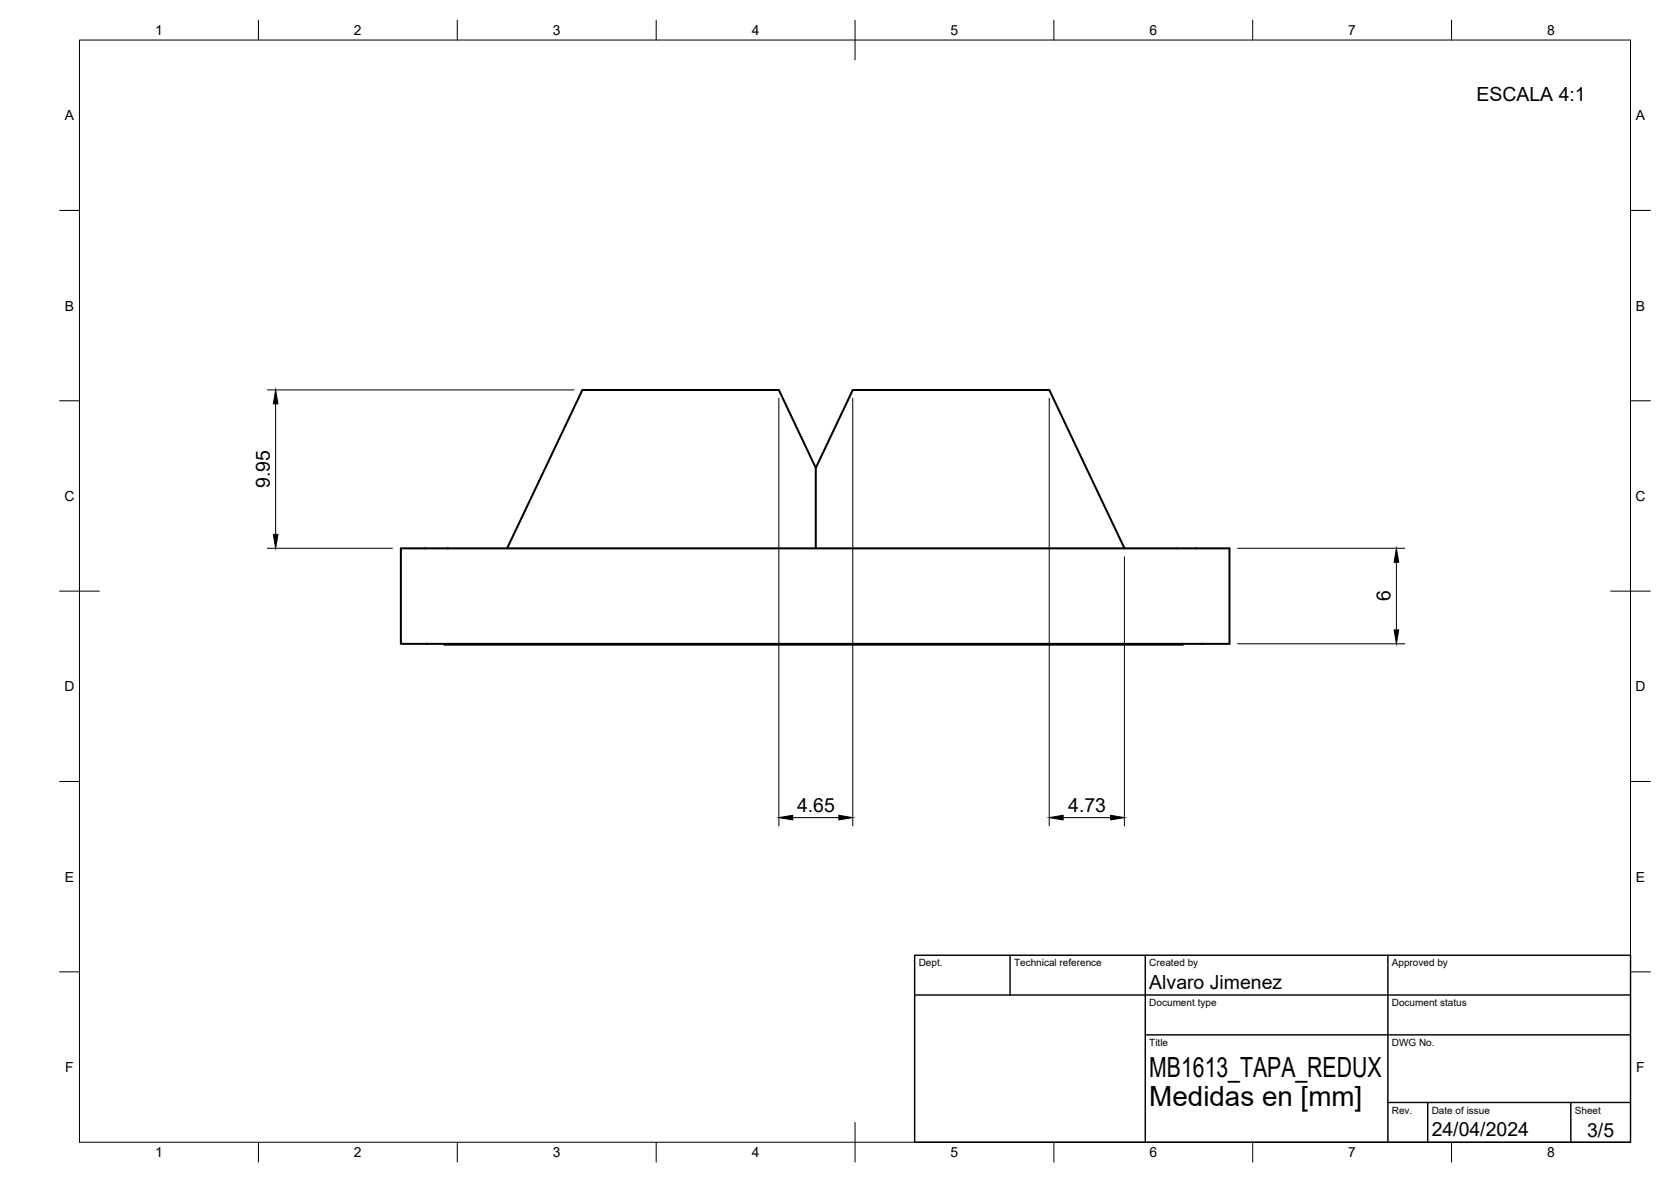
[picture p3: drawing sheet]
<svg xmlns="http://www.w3.org/2000/svg" width="420mm" height="297mm" viewBox="0 0 420 297" stroke-linecap="round" stroke-linejoin="round" font-family="sans-serif">
<!-- layer: Visible -->
<path d="M239.1 98h.1M205.1 117.6v20.2M100.8 137.8h208.3v24h-208.3zM127.5 137.8l18.9-39.8h49.4l9.3 19.6 9.3-19.6h49.4l18.9 39.8M296 137.8h.1M111.8 161.8v.2h185.6v-.2" fill="none" stroke="#000" stroke-width=".51"/>
<g fill="#000">
<circle cx="218.8" cy="98" r=".25"/>
<circle cx="219.3" cy="98" r=".25"/>
<circle cx="220.2" cy="98" r=".25"/>
<circle cx="221.3" cy="98" r=".25"/>
<circle cx="222.8" cy="98" r=".25"/>
<circle cx="224.6" cy="98" r=".25"/>
<circle cx="226.6" cy="98" r=".25"/>
<circle cx="228.9" cy="98" r=".25"/>
<circle cx="231.3" cy="98" r=".25"/>
<circle cx="233.8" cy="98" r=".25"/>
<circle cx="236.5" cy="98" r=".25"/>
<circle cx="241.8" cy="98" r=".25"/>
<circle cx="244.5" cy="98" r=".25"/>
<circle cx="247" cy="98" r=".25"/>
<circle cx="249.4" cy="98" r=".25"/>
<circle cx="251.6" cy="98" r=".25"/>
<circle cx="253.6" cy="98" r=".25"/>
<circle cx="255.4" cy="98" r=".25"/>
<circle cx="256.9" cy="98" r=".25"/>
<circle cx="258.1" cy="98" r=".25"/>
<circle cx="259" cy="98" r=".25"/>
<circle cx="259.5" cy="98" r=".25"/>
<circle cx="259.7" cy="98" r=".25"/>
<circle cx="106.8" cy="137.8" r=".25"/>
<circle cx="112.4" cy="137.8" r=".25"/>
<circle cx="300.6" cy="137.8" r=".25"/>
<circle cx="107.3" cy="161.8" r=".25"/>
<circle cx="302.1" cy="161.8" r=".25"/>
</g>
<!-- layer: BORDER -->
<g fill="none" stroke="#000" stroke-width=".25">
<path d="M20 10.1h390v276.9h-390zM65 5.1v5M115 5.1v5M165 5.1v5M215 5.1v10M265 5.1v5M315 5.1v5M365 5.1v5M15 52.9h5M410 52.9h5M15 100.7h5M410 100.7h5"/>
<path d="M15 148.6h10M405 148.6h10M15 196.4h5M410 196.4h5M15 244.2h5M410 244.2h5M65 287v5M115 287v5M165 287v5M215 282.1v9.9M265 287v5M315 287v5"/>
<path d="M365 287v5"/>
</g>
<!-- layer: TITLEBLOCK -->
<path d="M230 240.1h180v46.9h-180zM230 250h180M254 240.1v9.9M288 240.1v46.9M349 240.1v46.9M288 260.1h122M349 277.1h61M359 277.1v9.9M395 277.1v9.9" fill="none" stroke="#000" stroke-width=".36"/>
<!-- layer: FD_Dimensions -->
<path d="M67.2 98h77.1M69.3 101.5v32.8M195.8 100.1v107.5M214.4 100.1v107.5M263.8 100.1v107.5M67.2 137.8h31.5M282.7 139.9v67.7M311.2 137.8h42M351.1 141.3v17M311.2 161.8h42M199.3 205.5h11.6M267.3 205.5h11.9" fill="none" stroke="#000" stroke-width=".25"/>
<path d="M69.3 98l.6 3.5h-1.2zM68.7 134.3h1.2l-.6 3.5zM350.5 158.3h1.2l-.6 3.5zM351.1 137.8l.6 3.5h-1.2zM195.8 205.5l3.5-.6v1.1zM210.9 204.9l3.5 .6-3.5 .5zM263.8 205.5l3.5-.6v1.1zM279.2 204.9l3.5 .6-3.5 .5z" fill="#000" stroke="#000" stroke-width=".25"/>
<g font-size="7">
<text x="289" y="270.6">MB1613_TAPA_REDUX</text>
<text x="289" y="278.1">Medidas en [mm]</text>
</g>
<g font-size="4.9">
<text x="371.3" y="25.3">ESCALA 4:1</text>
<text x="67.8" y="122.6" transform="rotate(-90 67.8 122.6)">9.95</text>
<text x="349.7" y="151.1" transform="rotate(-90 349.7 151.1)">6</text>
<text x="200.4" y="204">4.65</text>
<text x="268.6" y="204">4.73</text>
<text x="289" y="248.5">Alvaro Jimenez</text>
<text x="360" y="285.5">24/04/2024</text>
<text x="399.1" y="285.7">3/5</text>
</g>
<g font-size="3.5">
<text x="39" y="8.8">1</text>
<text x="89" y="8.8">2</text>
<text x="139" y="8.8">3</text>
<text x="189" y="8.8">4</text>
<text x="239" y="8.8">5</text>
<text x="289" y="8.8">6</text>
<text x="339" y="8.8">7</text>
<text x="389" y="8.8">8</text>
<text x="16.3" y="30.2">A</text>
<text x="411.3" y="30.2">A</text>
<text x="16.3" y="78">B</text>
<text x="411.3" y="78">B</text>
<text x="16.2" y="125.9">C</text>
<text x="411.2" y="125.9">C</text>
<text x="16.2" y="173.7">D</text>
<text x="411.2" y="173.7">D</text>
<text x="16.3" y="221.6">E</text>
<text x="411.3" y="221.6">E</text>
<text x="16.4" y="269.4">F</text>
<text x="411.4" y="269.4">F</text>
<text x="39" y="290.8">1</text>
<text x="89" y="290.8">2</text>
<text x="139" y="290.8">3</text>
<text x="189" y="290.8">4</text>
<text x="239" y="290.8">5</text>
<text x="289" y="290.8">6</text>
<text x="339" y="290.8">7</text>
<text x="389" y="290.8">8</text>
</g>
<g font-size="2.5">
<text x="231" y="242.9">Dept.</text>
<text x="255" y="242.9">Technical reference</text>
<text x="289" y="242.9">Created by</text>
<text x="350" y="242.9">Approved by</text>
<text x="289" y="252.8">Document type</text>
<text x="350" y="252.8">Document status</text>
<text x="289" y="262.9">Title</text>
<text x="350" y="262.9">DWG No.</text>
<text x="350" y="279.9">Rev.</text>
<text x="360" y="279.9">Date of issue</text>
<text x="396" y="279.9">Sheet</text>
</g>
</svg>
